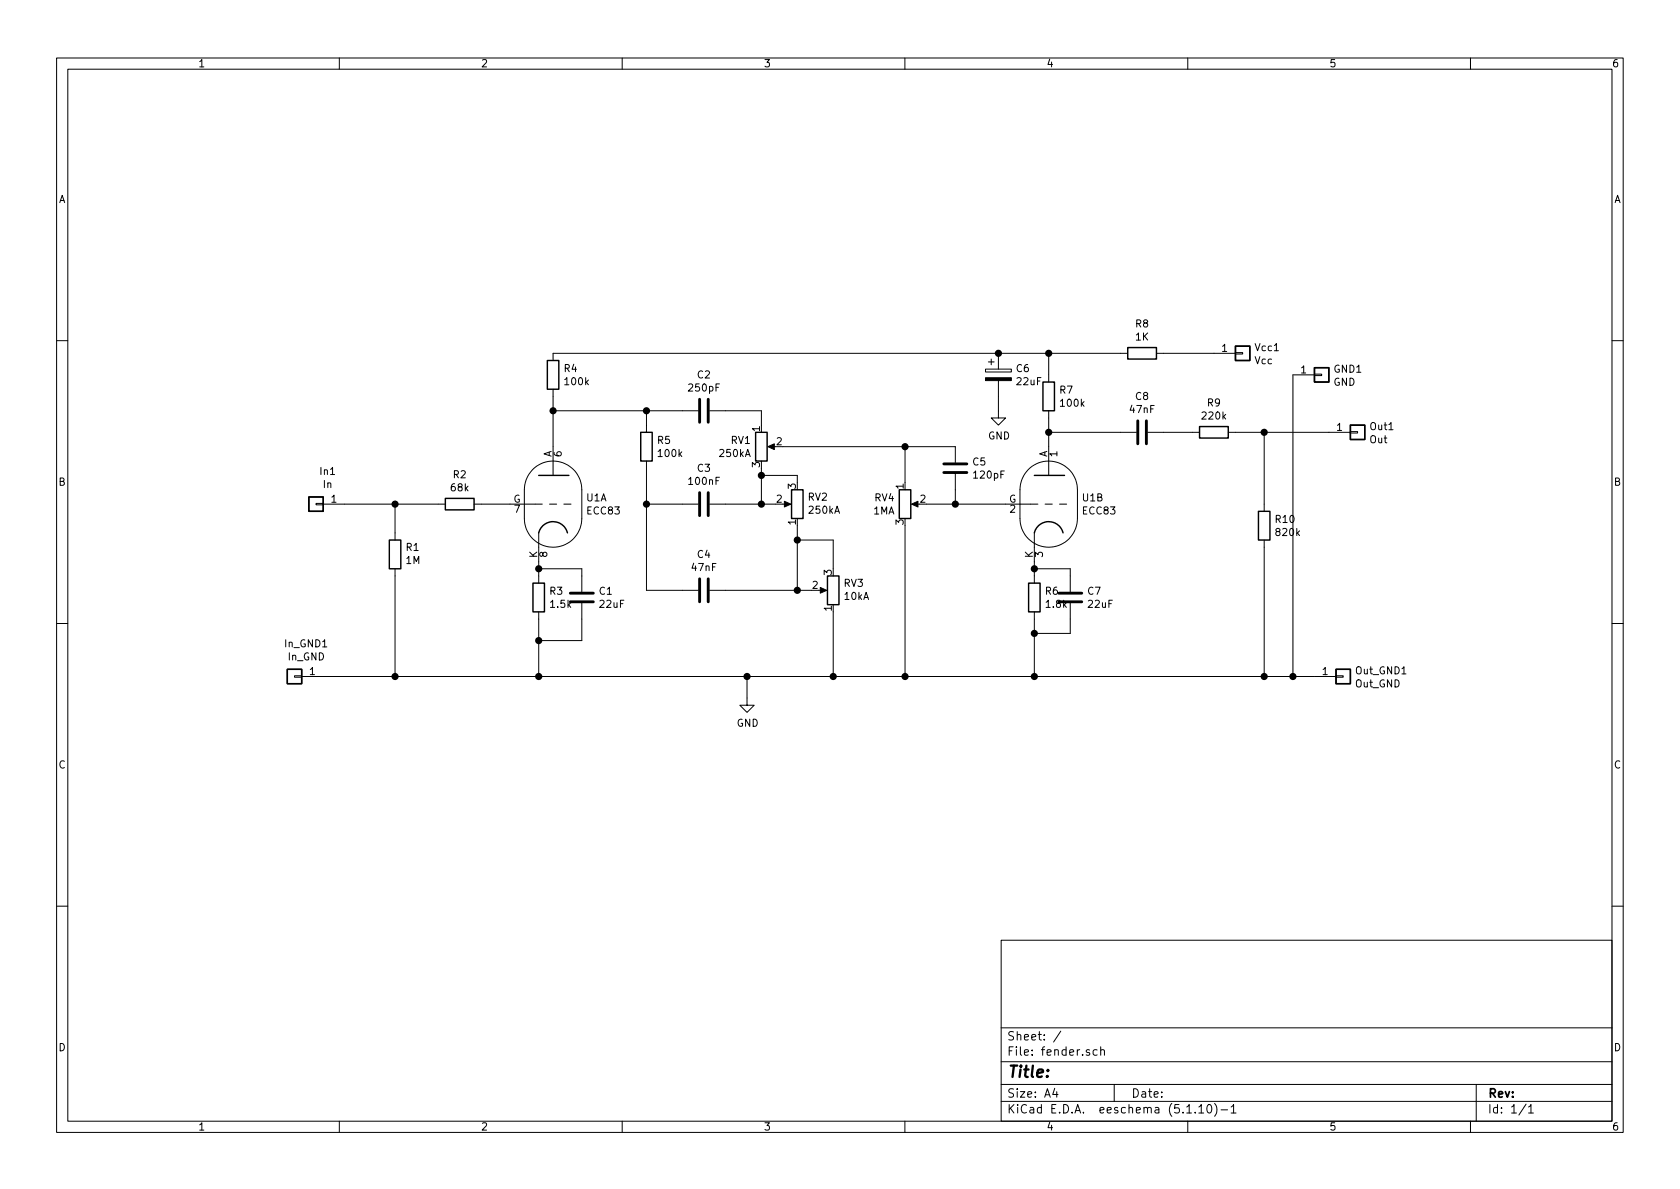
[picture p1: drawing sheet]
EESchema Schematic File Version 4
EELAYER 30 0
EELAYER END
$Descr A4 11693 8268
encoding utf-8
Sheet 1 1
Title ""
Date ""
Rev ""
Comp ""
Comment1 ""
Comment2 ""
Comment3 ""
Comment4 ""
$EndDescr
$Comp
L Valve:ECC83 U1
U 1 1
P 3850 3500
F 0 "U1" H 4078 3546 50  0000 L CNN
F 1 "ECC83" H 4078 3455 50  0000 L CNN
F 2 "Valve:Valve_Noval_P" H 4120 3100 50  0001 C CNN
F 3 "http://www.r-type.org/pdfs/ecc83.pdf" H 3850 3500 50  0001 C CNN
	1    3850 3500
	1    0    0    -1  
$EndComp
$Comp
L Device:R R2
U 1 1
P 3200 3500
F 0 "R2" V 2993 3500 50  0000 C CNN
F 1 "68k" V 3084 3500 50  0000 C CNN
F 2 "Resistor_THT:R_Axial_DIN0414_L11.9mm_D4.5mm_P15.24mm_Horizontal" V 3130 3500 50  0001 C CNN
F 3 "~" H 3200 3500 50  0001 C CNN
	1    3200 3500
	0    1    1    0   
$EndComp
$Comp
L Device:R R1
U 1 1
P 2750 3850
F 0 "R1" H 2680 3804 50  0000 R CNN
F 1 "1M" H 2680 3895 50  0000 R CNN
F 2 "Resistor_THT:R_Axial_DIN0414_L11.9mm_D4.5mm_P15.24mm_Horizontal" V 2680 3850 50  0001 C CNN
F 3 "~" H 2750 3850 50  0001 C CNN
	1    2750 3850
	-1   0    0    1   
$EndComp
$Comp
L Device:R R3
U 1 1
P 3750 4150
F 0 "R3" H 3820 4196 50  0000 L CNN
F 1 "1.5k" H 3820 4105 50  0000 L CNN
F 2 "Resistor_THT:R_Axial_DIN0414_L11.9mm_D4.5mm_P15.24mm_Horizontal" V 3680 4150 50  0001 C CNN
F 3 "~" H 3750 4150 50  0001 C CNN
	1    3750 4150
	1    0    0    -1  
$EndComp
$Comp
L Device:R R5
U 1 1
P 4500 3100
F 0 "R5" H 4570 3146 50  0000 L CNN
F 1 "100k" H 4570 3055 50  0000 L CNN
F 2 "Resistor_THT:R_Axial_DIN0414_L11.9mm_D4.5mm_P15.24mm_Horizontal" V 4430 3100 50  0001 C CNN
F 3 "~" H 4500 3100 50  0001 C CNN
	1    4500 3100
	1    0    0    -1  
$EndComp
$Comp
L Device:R R4
U 1 1
P 3850 2600
F 0 "R4" H 3920 2646 50  0000 L CNN
F 1 "100k" H 3920 2555 50  0000 L CNN
F 2 "Resistor_THT:R_Axial_DIN0414_L11.9mm_D4.5mm_P15.24mm_Horizontal" V 3780 2600 50  0001 C CNN
F 3 "~" H 3850 2600 50  0001 C CNN
	1    3850 2600
	1    0    0    -1  
$EndComp
Wire Wire Line
	2400 3500 2750 3500
Wire Wire Line
	2750 3500 2750 3700
Connection ~ 2750 3500
Wire Wire Line
	2750 3500 3050 3500
Wire Wire Line
	2750 4000 2750 4700
Wire Wire Line
	3750 4300 3750 4450
Wire Wire Line
	3750 4000 3750 3950
Wire Wire Line
	3350 3500 3550 3500
Wire Wire Line
	3850 3100 3850 2850
Wire Wire Line
	3850 2850 4500 2850
Wire Wire Line
	4500 2850 4500 2950
Connection ~ 3850 2850
Wire Wire Line
	3850 2850 3850 2750
$Comp
L Device:C C1
U 1 1
P 4050 4150
F 0 "C1" H 4165 4196 50  0000 L CNN
F 1 "22uF" H 4165 4105 50  0000 L CNN
F 2 "Capacitor_THT:C_Radial_D12.5mm_H25.0mm_P5.00mm" H 4088 4000 50  0001 C CNN
F 3 "~" H 4050 4150 50  0001 C CNN
	1    4050 4150
	1    0    0    -1  
$EndComp
$Comp
L Device:C C2
U 1 1
P 4900 2850
F 0 "C2" V 4648 2850 50  0000 C CNN
F 1 "250pF" V 4739 2850 50  0000 C CNN
F 2 "Capacitor_THT:C_Disc_D9.0mm_W5.0mm_P5.00mm" H 4938 2700 50  0001 C CNN
F 3 "~" H 4900 2850 50  0001 C CNN
	1    4900 2850
	0    1    1    0   
$EndComp
$Comp
L Device:C C3
U 1 1
P 4900 3500
F 0 "C3" V 4648 3500 50  0000 C CNN
F 1 "100nF" V 4739 3500 50  0000 C CNN
F 2 "Capacitor_THT:C_Rect_L16.5mm_W6.0mm_P15.00mm_MKT" H 4938 3350 50  0001 C CNN
F 3 "~" H 4900 3500 50  0001 C CNN
	1    4900 3500
	0    1    1    0   
$EndComp
$Comp
L Device:C C4
U 1 1
P 4900 4100
F 0 "C4" V 4648 4100 50  0000 C CNN
F 1 "47nF" V 4739 4100 50  0000 C CNN
F 2 "Capacitor_THT:C_Rect_L16.5mm_W6.0mm_P15.00mm_MKT" H 4938 3950 50  0001 C CNN
F 3 "~" H 4900 4100 50  0001 C CNN
	1    4900 4100
	0    1    1    0   
$EndComp
$Comp
L Device:R_POT RV1
U 1 1
P 5300 3100
F 0 "RV1" H 5230 3146 50  0000 R CNN
F 1 "250kA" H 5230 3055 50  0000 R CNN
F 2 "Potentiometer_THT:Potentiometer_Alps_RK163_Single_Horizontal" H 5300 3100 50  0001 C CNN
F 3 "~" H 5300 3100 50  0001 C CNN
	1    5300 3100
	1    0    0    -1  
$EndComp
$Comp
L Device:R_POT RV2
U 1 1
P 5550 3500
F 0 "RV2" H 5480 3454 50  0000 R CNN
F 1 "250kA" H 5480 3545 50  0000 R CNN
F 2 "Potentiometer_THT:Potentiometer_Alps_RK163_Single_Horizontal" H 5550 3500 50  0001 C CNN
F 3 "~" H 5550 3500 50  0001 C CNN
	1    5550 3500
	-1   0    0    1   
$EndComp
$Comp
L Device:R_POT RV3
U 1 1
P 5800 4100
F 0 "RV3" H 5730 4054 50  0000 R CNN
F 1 "10kA" H 5730 4145 50  0000 R CNN
F 2 "Potentiometer_THT:Potentiometer_Alps_RK163_Single_Horizontal" H 5800 4100 50  0001 C CNN
F 3 "~" H 5800 4100 50  0001 C CNN
	1    5800 4100
	-1   0    0    1   
$EndComp
$Comp
L Device:R_POT RV4
U 1 1
P 6300 3500
F 0 "RV4" H 6230 3546 50  0000 R CNN
F 1 "1MA" H 6230 3455 50  0000 R CNN
F 2 "Potentiometer_THT:Potentiometer_Alps_RK163_Single_Horizontal" H 6300 3500 50  0001 C CNN
F 3 "~" H 6300 3500 50  0001 C CNN
	1    6300 3500
	1    0    0    -1  
$EndComp
Wire Wire Line
	3750 3950 4050 3950
Wire Wire Line
	4050 3950 4050 4000
Connection ~ 3750 3950
Wire Wire Line
	3750 3950 3750 3900
Wire Wire Line
	4050 4300 4050 4450
Wire Wire Line
	4050 4450 3750 4450
Connection ~ 3750 4450
Wire Wire Line
	3750 4450 3750 4700
Wire Wire Line
	4500 2850 4750 2850
Connection ~ 4500 2850
Wire Wire Line
	5050 2850 5300 2850
Wire Wire Line
	5300 2850 5300 2950
Wire Wire Line
	4500 3250 4500 3500
Wire Wire Line
	4500 4100 4750 4100
Wire Wire Line
	4500 3500 4750 3500
Connection ~ 4500 3500
Wire Wire Line
	4500 3500 4500 4100
Wire Wire Line
	5050 3500 5300 3500
Wire Wire Line
	5300 3250 5300 3300
Connection ~ 5300 3500
Wire Wire Line
	5300 3500 5400 3500
Wire Wire Line
	5050 4100 5550 4100
Wire Wire Line
	5550 3650 5550 3750
Connection ~ 5550 4100
Wire Wire Line
	5550 4100 5650 4100
Wire Wire Line
	5300 3300 5550 3300
Wire Wire Line
	5550 3300 5550 3350
Connection ~ 5300 3300
Wire Wire Line
	5300 3300 5300 3500
Wire Wire Line
	5800 4700 5200 4700
Wire Wire Line
	5800 4250 5800 4700
Connection ~ 2750 4700
Connection ~ 3750 4700
Wire Wire Line
	3750 4700 2750 4700
Wire Wire Line
	5550 3750 5800 3750
Wire Wire Line
	5800 3750 5800 3950
Connection ~ 5550 3750
Wire Wire Line
	5550 3750 5550 4100
Wire Wire Line
	5450 3100 6300 3100
Wire Wire Line
	6300 3100 6300 3350
Wire Wire Line
	6300 3650 6300 4700
Wire Wire Line
	6300 4700 5800 4700
Connection ~ 5800 4700
$Comp
L Device:C C5
U 1 1
P 6650 3250
F 0 "C5" H 6765 3296 50  0000 L CNN
F 1 "120pF" H 6765 3205 50  0000 L CNN
F 2 "Capacitor_THT:C_Rect_L24.0mm_W7.0mm_P22.50mm_MKT" H 6688 3100 50  0001 C CNN
F 3 "~" H 6650 3250 50  0001 C CNN
	1    6650 3250
	1    0    0    -1  
$EndComp
$Comp
L Valve:ECC83 U1
U 2 1
P 7300 3500
F 0 "U1" H 7528 3546 50  0000 L CNN
F 1 "ECC83" H 7528 3455 50  0000 L CNN
F 2 "Valve:Valve_Noval_P" H 7570 3100 50  0001 C CNN
F 3 "http://www.r-type.org/pdfs/ecc83.pdf" H 7300 3500 50  0001 C CNN
	2    7300 3500
	1    0    0    -1  
$EndComp
$Comp
L Device:R R7
U 1 1
P 7300 2750
F 0 "R7" H 7370 2796 50  0000 L CNN
F 1 "100k" H 7370 2705 50  0000 L CNN
F 2 "Resistor_THT:R_Axial_DIN0414_L11.9mm_D4.5mm_P15.24mm_Horizontal" V 7230 2750 50  0001 C CNN
F 3 "~" H 7300 2750 50  0001 C CNN
	1    7300 2750
	1    0    0    -1  
$EndComp
$Comp
L Device:C C8
U 1 1
P 7950 3000
F 0 "C8" V 7698 3000 50  0000 C CNN
F 1 "47nF" V 7789 3000 50  0000 C CNN
F 2 "Capacitor_THT:C_Rect_L16.5mm_W6.0mm_P15.00mm_MKT" H 7988 2850 50  0001 C CNN
F 3 "~" H 7950 3000 50  0001 C CNN
	1    7950 3000
	0    1    1    0   
$EndComp
$Comp
L Device:R R6
U 1 1
P 7200 4150
F 0 "R6" H 7270 4196 50  0000 L CNN
F 1 "1.8k" H 7270 4105 50  0000 L CNN
F 2 "Resistor_THT:R_Axial_DIN0414_L11.9mm_D4.5mm_P15.24mm_Horizontal" V 7130 4150 50  0001 C CNN
F 3 "~" H 7200 4150 50  0001 C CNN
	1    7200 4150
	1    0    0    -1  
$EndComp
$Comp
L Device:R R9
U 1 1
P 8450 3000
F 0 "R9" V 8243 3000 50  0000 C CNN
F 1 "220k" V 8334 3000 50  0000 C CNN
F 2 "Resistor_THT:R_Axial_DIN0414_L11.9mm_D4.5mm_P15.24mm_Horizontal" V 8380 3000 50  0001 C CNN
F 3 "~" H 8450 3000 50  0001 C CNN
	1    8450 3000
	0    1    1    0   
$EndComp
$Comp
L Device:R R10
U 1 1
P 8800 3650
F 0 "R10" H 8870 3696 50  0000 L CNN
F 1 "820k" H 8870 3605 50  0000 L CNN
F 2 "Resistor_THT:R_Axial_DIN0414_L11.9mm_D4.5mm_P15.24mm_Horizontal" V 8730 3650 50  0001 C CNN
F 3 "~" H 8800 3650 50  0001 C CNN
	1    8800 3650
	1    0    0    -1  
$EndComp
$Comp
L Device:C C7
U 1 1
P 7450 4150
F 0 "C7" H 7565 4196 50  0000 L CNN
F 1 "22uF" H 7565 4105 50  0000 L CNN
F 2 "Capacitor_THT:C_Radial_D12.5mm_H25.0mm_P5.00mm" H 7488 4000 50  0001 C CNN
F 3 "~" H 7450 4150 50  0001 C CNN
	1    7450 4150
	1    0    0    -1  
$EndComp
Wire Wire Line
	6300 3100 6650 3100
Connection ~ 6300 3100
Wire Wire Line
	6650 3400 6650 3500
Wire Wire Line
	6650 3500 6450 3500
Wire Wire Line
	6650 3500 7000 3500
Connection ~ 6650 3500
Wire Wire Line
	7300 2900 7300 3000
Wire Wire Line
	7300 3000 7800 3000
Connection ~ 7300 3000
Wire Wire Line
	7300 3000 7300 3100
Wire Wire Line
	8100 3000 8300 3000
Wire Wire Line
	8600 3000 8800 3000
Wire Wire Line
	8800 3000 8800 3500
Wire Wire Line
	8800 3800 8800 4700
Connection ~ 6300 4700
Wire Wire Line
	7200 3900 7200 3950
Wire Wire Line
	7200 4300 7200 4400
Connection ~ 7200 4700
Wire Wire Line
	7200 4700 6300 4700
Wire Wire Line
	7200 3950 7450 3950
Wire Wire Line
	7450 3950 7450 4000
Connection ~ 7200 3950
Wire Wire Line
	7200 3950 7200 4000
Wire Wire Line
	7450 4300 7450 4400
Wire Wire Line
	7450 4400 7200 4400
Connection ~ 7200 4400
Wire Wire Line
	7200 4400 7200 4700
$Comp
L Device:CP C6
U 1 1
P 6950 2600
F 0 "C6" H 7068 2646 50  0000 L CNN
F 1 "22uF" H 7068 2555 50  0000 L CNN
F 2 "Capacitor_THT:C_Radial_D16.0mm_H25.0mm_P7.50mm" H 6988 2450 50  0001 C CNN
F 3 "~" H 6950 2600 50  0001 C CNN
	1    6950 2600
	1    0    0    -1  
$EndComp
$Comp
L Device:R R8
U 1 1
P 7950 2450
F 0 "R8" V 7743 2450 50  0000 C CNN
F 1 "1K" V 7834 2450 50  0000 C CNN
F 2 "Resistor_THT:R_Axial_DIN0617_L17.0mm_D6.0mm_P20.32mm_Horizontal" V 7880 2450 50  0001 C CNN
F 3 "~" H 7950 2450 50  0001 C CNN
	1    7950 2450
	0    1    1    0   
$EndComp
Wire Wire Line
	3850 2450 6950 2450
Wire Wire Line
	6950 2450 7300 2450
Connection ~ 6950 2450
$Comp
L power:GND #PWR0101
U 1 1
P 6950 2850
F 0 "#PWR0101" H 6950 2600 50  0001 C CNN
F 1 "GND" H 6955 2677 50  0000 C CNN
F 2 "" H 6950 2850 50  0001 C CNN
F 3 "" H 6950 2850 50  0001 C CNN
	1    6950 2850
	1    0    0    -1  
$EndComp
$Comp
L power:GND #PWR0102
U 1 1
P 5200 4850
F 0 "#PWR0102" H 5200 4600 50  0001 C CNN
F 1 "GND" H 5205 4677 50  0000 C CNN
F 2 "" H 5200 4850 50  0001 C CNN
F 3 "" H 5200 4850 50  0001 C CNN
	1    5200 4850
	1    0    0    -1  
$EndComp
Wire Wire Line
	6950 2750 6950 2850
Wire Wire Line
	5200 4700 5200 4850
Connection ~ 5200 4700
Wire Wire Line
	5200 4700 3750 4700
Wire Wire Line
	8100 2450 8450 2450
Wire Wire Line
	7300 2600 7300 2450
Connection ~ 7300 2450
Wire Wire Line
	7300 2450 7800 2450
Wire Wire Line
	8800 3000 9250 3000
Connection ~ 8800 3000
Wire Wire Line
	7200 4700 8800 4700
Connection ~ 8800 4700
Wire Wire Line
	8800 4700 9000 4700
Wire Wire Line
	2250 4700 2750 4700
$Comp
L Connector_Generic:Conn_01x01 In1
U 1 1
P 2200 3500
F 0 "In1" H 2118 3275 50  0000 C CNN
F 1 "In" H 2118 3366 50  0000 C CNN
F 2 "MountingHole:MountingHole_3mm_Pad" H 2200 3500 50  0001 C CNN
F 3 "~" H 2200 3500 50  0001 C CNN
	1    2200 3500
	-1   0    0    1   
$EndComp
$Comp
L Connector_Generic:Conn_01x01 In_GND1
U 1 1
P 2050 4700
F 0 "In_GND1" H 1968 4475 50  0000 C CNN
F 1 "In_GND" H 1968 4566 50  0000 C CNN
F 2 "MountingHole:MountingHole_3mm_Pad" H 2050 4700 50  0001 C CNN
F 3 "~" H 2050 4700 50  0001 C CNN
	1    2050 4700
	-1   0    0    1   
$EndComp
$Comp
L Connector_Generic:Conn_01x01 Out1
U 1 1
P 9450 3000
F 0 "Out1" H 9530 3042 50  0000 L CNN
F 1 "Out" H 9530 2951 50  0000 L CNN
F 2 "MountingHole:MountingHole_3mm_Pad" H 9450 3000 50  0001 C CNN
F 3 "~" H 9450 3000 50  0001 C CNN
	1    9450 3000
	1    0    0    -1  
$EndComp
$Comp
L Connector_Generic:Conn_01x01 Out_GND1
U 1 1
P 9350 4700
F 0 "Out_GND1" H 9430 4742 50  0000 L CNN
F 1 "Out_GND" H 9430 4651 50  0000 L CNN
F 2 "MountingHole:MountingHole_3mm_Pad" H 9350 4700 50  0001 C CNN
F 3 "~" H 9350 4700 50  0001 C CNN
	1    9350 4700
	1    0    0    -1  
$EndComp
$Comp
L Connector_Generic:Conn_01x01 Vcc1
U 1 1
P 8650 2450
F 0 "Vcc1" H 8730 2492 50  0000 L CNN
F 1 "Vcc" H 8730 2401 50  0000 L CNN
F 2 "MountingHole:MountingHole_3mm_Pad" H 8650 2450 50  0001 C CNN
F 3 "~" H 8650 2450 50  0001 C CNN
	1    8650 2450
	1    0    0    -1  
$EndComp
$Comp
L Connector_Generic:Conn_01x01 GND1
U 1 1
P 9200 2600
F 0 "GND1" H 9280 2642 50  0000 L CNN
F 1 "GND" H 9280 2551 50  0000 L CNN
F 2 "MountingHole:MountingHole_3mm_Pad" H 9200 2600 50  0001 C CNN
F 3 "~" H 9200 2600 50  0001 C CNN
	1    9200 2600
	1    0    0    -1  
$EndComp
Wire Wire Line
	9000 2600 9000 4700
Connection ~ 9000 4700
Wire Wire Line
	9000 4700 9150 4700
$EndSCHEMATC
